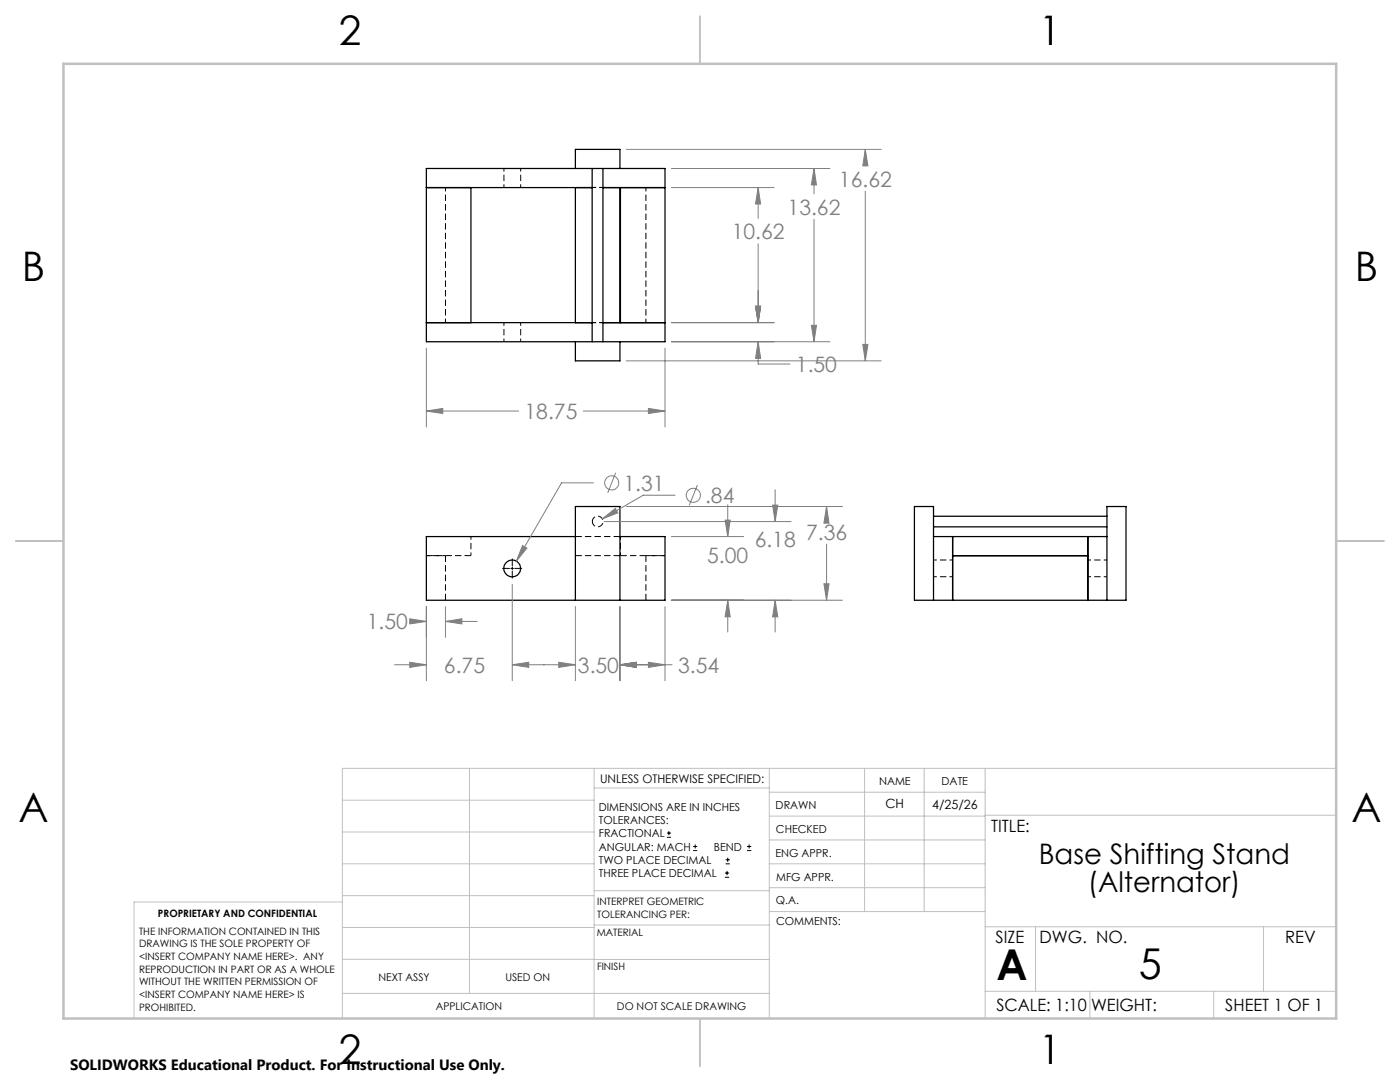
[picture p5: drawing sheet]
<svg xmlns="http://www.w3.org/2000/svg" width="279mm" height="216mm" viewBox="0 0 279 216" stroke-linecap="round" stroke-linejoin="round" font-family="sans-serif">
<path d="M85.1 110.9h8.9M88.9 119.8v-8.9M123.7 107.1h-8.9M123.7 110.9h-8.9M128.9 119.8v-8.9M132.7 110.9h-8.9" fill="none" stroke="#000" stroke-width=".2" stroke-dasharray="1.3 .6" stroke-linecap="butt"/>
<path d="M100.6 33.6v3.8M103.9 37.4v-3.8M100.6 64.4v3.8M103.9 68.2v-3.8M88.9 110.9h-3.8M94 107.1v3.8M123.8 107.1v3.8M128.9 110.9h3.8M186.3 115.1h3.8M190.1 111.7h-3.8M217.1 115.1h3.8M220.9 111.7h-3.8" fill="none" stroke="#000" stroke-width=".2" stroke-dasharray="1.3 .6" stroke-dashoffset=".6" stroke-linecap="butt"/>
<path d="M118.2 104.1a1.07 1.07 0 0 1 1.6-1 1.07 1.07 0 0 1 .1 1.8 1.07 1.07 0 0 1-1.7-.6v-.2" fill="none" stroke="#000" stroke-width=".2" stroke-dasharray="1.3 .6" stroke-dashoffset=".2" stroke-linecap="butt"/>
<g fill="none" stroke="#000" stroke-width=".25">
<path d="M85.1 33.6h47.6v34.6h-47.6zM85.1 37.4h33.1M94 37.4v27M114.8 33.6v-3.8h8.9v3.8M114.8 37.4v27M118.2 33.6v34.6M120.3 33.6v34.6M120.3 37.4h12.4M123.7 37.4v27M123.8 37.4v27M85.1 64.4h33.1M114.8 68.2v3.8h8.9v-3.8"/>
<path d="M120.3 64.4h12.4M114.8 107.1h-29.7v12.7h47.6v-12.7h-9M114.8 119.8v-18.7h8.9v18.7M186.3 107.1h34.6M186.3 119.8v-18.7h-3.8v18.7h42.2v-18.7h-3.8v18.7M186.3 105.1h34.6M186.3 103h34.6M190.1 107.1v12.7M190.1 110.9h27M217.1 107.1v12.7"/>
<circle cx="102.2" cy="113.4" r="1.67"/>
</g>
<path d="M88.9 37.4v27M118.2 37.4h2.1M120.3 37.4h-2.1M128.9 37.4v27M120.3 64.4h-2.1" fill="none" stroke="#000" stroke-width=".2" stroke-dasharray="1.3 .6" stroke-dashoffset=".5" stroke-linecap="butt"/>
<g fill="none" stroke="#808080" stroke-width=".2">
<path d="M125 29.8h50.9M134 33.6h31.6M134 37.4h20.5M151.3 37.4l.5 3.3h-1zM151.3 37.4v6.2M162.5 33.6l.4 3.3h-1zM162.5 33.6v5.1M172.7 29.8l.5 3.3h-1zM172.7 29.8v3.3M172.7 38.1v33.9M151.3 48.6v15.8M162.5 43.7v24.5"/>
<path d="M85.1 69.5v15.7M125 72h50.9M132.7 69.5v15.7M134 68.2h31.6M134 64.4h20.5M150.8 61.1h1l-.5 3.3zM151.3 68.2l.5 3.3h-1zM151.3 68.2v4.4h6.4M161.9 64.9h1l-.4 3.3zM172.2 68.7h1l-.5 3.3zM85.1 82l3.3-.5v1zM85.1 82h18.4"/>
<path d="M116.4 82h16.3M118.4 96.3h-6.3l-9.1 15.7M122.9 94.3l-1.6 4.1M129.4 81.5l3.3 .5-3.3 .5zM134.7 98.8h-6.3l-8.2 4.7M139.2 96.8l-1.7 4.1M154.7 97.7v6.4M102.2 116.6v19.2M104.3 108.9l.9 .5-2.2 2.6zM120.2 103.5l2.6-2 .5 .8zM120.5 104.1h37.4M125 101.1h43.1"/>
<path d="M134 119.8h34.1M134 107.1h14.4M144.7 103.8h1l-.5 3.3zM145.2 119.8l.5 3.3h-1zM145.2 100.7v6.4M145.2 119.8v6.3M154.2 100.8h1l-.5 3.3zM154.7 119.8l.5 3.3h-1zM154.7 119.8v6.3M164.4 116.5h1.1l-.5 3.3zM165 101.1l.5 3.3h-1.1zM165 101.1v2.4"/>
<path d="M165 108.6v11.2M78.7 132.6h6.4M81.8 123.5l3.3 .5-3.3 .5zM81.8 132.2l3.3 .4-3.3 .6zM82.6 124h2.5M85.1 121v14.8M88.9 124l3.3-.5v1zM88.9 121v6.2M88.9 124h6.3M102.2 132.6l3.3-.4v1zM102.2 132.6h12.6M111.5 132.2l3.3 .4-3.3 .6z"/>
<path d="M114.8 121v14.8M123.7 132.6l3.3-.4v1zM123.7 132.6h10.4M123.7 121v14.8M129.4 132.2l3.3 .4-3.3 .6zM132.7 121v14.8"/>
<circle cx="122.1" cy="96.4" r="1.4"/>
<circle cx="138.4" cy="98.8" r="1.42"/>
</g>
<g fill="none" stroke="#000" stroke-width=".2">
<path d="M100.3 113.4h1.4M102 113.4h.5M102.2 111.5v1.4M102.2 113.2v.5M102.2 113.9v1.5M102.7 113.4h1.4M133.1 167.1h.8M133.1 166.2h.8M133.5 165.8v.9M138.3 169.7h.8M138.3 168.9h.8M138.7 168.5v.8"/>
<path d="M144.7 175h.8M144.7 174.2h.8M144.8 172.4h.9M144.8 171.6h.9M145.1 173.8v.8M145.2 171.1v.9M149.1 169.7h.8M149.1 168.9h.8M149.5 168.5v.8"/>
</g>
<g fill="none" stroke="#c0c0c0" stroke-width=".2">
<path d="M68.3 159.7h50.3M93.7 153.3v44.9M118.6 153.3v49.9M118.6 157.2h34.9M153.5 153.3v49.9M153.5 158.1h43.1M172.5 153.3v28.6M184.4 153.3v28.6M196.6 153.3v49.9M266.7 153.3h-198.4v49.9M68.3 178.7h50.3M68.3 172.4h50.3"/>
<path d="M68.3 166h50.3M68.3 180h-41.6v23.2M118.6 177.7h35M153.5 167.6h43.1M153.5 162.8h43.1M153.5 172.4h43.1M153.5 177.1h43.1M196.6 162.7h70.1M68.3 198.2h85.2M68.3 191.4l85.2 .1M68.3 185.1h50.3M118.6 184.6h35"/>
<path d="M153.6 181.9h43M196.6 197.8h70.1M196.6 184.9h70.1M206.7 184.9v12.9M217.5 197.8v5.4M242.2 197.8v5.4M252.2 184.9v12.9"/>
</g>
<path d="M139.7 3.2v9.5M3.1 107.9h9.6M266.7 107.9h9.5M139.7 203.2v9.6" fill="none" stroke="#c0c0c0" stroke-width=".25"/>
<path d="M12.7 12.7h254v190.5h-254z" fill="none" stroke="#c0c0c0" stroke-width=".5"/>
<path d="M81.8 123.5l3.3 .5-3.3 .5zM88.9 124l3.3-.5v1zM102.2 132.6l3.3-.4v1zM81.8 132.2l3.3 .4-3.3 .6zM104.3 108.9l-1.3 3.1 2.2-2.6zM120.2 103.5l3.1-1.2-.5-.8zM123.7 132.6l3.3-.4v1zM129.4 132.2l3.3 .4-3.3 .6zM111.5 132.2l3.3 .4-3.3 .6zM123.7 132.6l3.3-.4v1zM145.2 119.8l.5 3.3h-1zM144.7 103.8h1l-.5 3.3zM165 101.1l.5 3.3h-1.1zM164.4 116.5h1.1l-.5 3.3zM154.2 100.8h1l-.5 3.3zM154.7 119.8l.5 3.3h-1zM129.4 81.5l3.3 .5-3.3 .5zM85.1 82l3.3-.5v1zM162.5 33.6l.4 3.3h-1zM161.9 64.9h1l-.4 3.3zM151.3 37.4l.5 3.3h-1zM150.8 61.1h1l-.5 3.3zM150.8 61.1h1l-.5 3.3zM151.3 68.2l.5 3.3h-1zM172.2 68.7h1l-.5 3.3zM172.7 29.8l.5 3.3h-1z" fill="#808080"/>
<g font-size="8.5">
<text x="198.9" y="195.5">A</text>
<text x="227.3" y="195.4">5</text>
</g>
<g font-size="8.1">
<text x="67.6" y="8.9">2</text>
<text x="207.3" y="8.9">1</text>
<text x="4.4" y="56.2">B</text>
<text x="270.4" y="56.2">B</text>
<text x="3.7" y="164.1">A</text>
<text x="269.7" y="164.1">A</text>
<text x="67.6" y="212.4">2</text>
<text x="207.3" y="212.4">1</text>
</g>
<g font-size="5.6">
<text x="207.3" y="172.3">Base Shifting Stand</text>
<text x="217.1" y="178">(Alternator)</text>
</g>
<g font-size="4.2" fill="#808080">
<text x="167.4" y="37.2">16.62</text>
<text x="146" y="47.7">10.62</text>
<text x="157.2" y="42.8">13.62</text>
<text x="158.8" y="74.2">1.50</text>
<text x="104.7" y="83.6">18.75</text>
<text x="124.4" y="97.9">1.31</text>
<text x="140.7" y="100.4">.84</text>
<text x="160.9" y="107.7">7.36</text>
<text x="141.1" y="112.4">5.00</text>
<text x="150.6" y="109.2">6.18</text>
<text x="73.2" y="125.6">1.50</text>
<text x="88.6" y="134.2">6.75</text>
<text x="115.3" y="134.2">3.50</text>
<text x="135.3" y="134.2">3.54</text>
</g>
<g font-size="3.4">
<text x="197.8" y="166">TITLE:</text>
<text x="198.7" y="188.1">SIZE</text>
<text x="207.5" y="188.1">DWG. NO.</text>
<text x="256.5" y="188.2">REV</text>
<text x="198.8" y="201.7">SCALE: 1:10</text>
<text x="217.7" y="201.8">WEIGHT:</text>
<text x="244.5" y="201.7">SHEET 1 OF 1</text>
</g>
<text font-size="3" x="14" y="213.5">SOLIDWORKS Educational Product. For Instructional Use Only.</text>
<g font-size="2.5">
<text x="176.7" y="161.3">CH</text>
<text x="186" y="161.4">4/25/26</text>
</g>
<text font-size="2.4" x="119.8" y="156.2">UNLESS OTHERWISE SPECIFIED:</text>
<g font-size="2.2">
<text x="119.5" y="161.8">DIMENSIONS ARE IN INCHES</text>
<text x="154.8" y="161.4">DRAWN</text>
<text x="175.4" y="156.6">NAME</text>
<text x="187.9" y="156.7">DATE</text>
<text x="119.5" y="164.4">TOLERANCES:</text>
<text x="119.5" y="167.1">FRACTIONAL</text>
<text x="154.9" y="166.3">CHECKED</text>
<text x="119.5" y="169.7">ANGULAR: MACH</text>
<text x="119.5" y="172.4">TWO PLACE DECIMAL</text>
<text x="142.5" y="169.7">BEND</text>
<text x="154.8" y="170.9">ENG APPR.</text>
<text x="119.5" y="175">THREE PLACE DECIMAL</text>
<text x="154.9" y="175.7">MFG APPR.</text>
<text x="154.9" y="180.4">Q.A.</text>
<text x="154.9" y="184.6">COMMENTS:</text>
</g>
<g font-size="2.1">
<text x="75.5" y="195.7">NEXT ASSY</text>
<text x="100.9" y="195.7">USED ON</text>
<text x="86.9" y="201.5">APPLICATION</text>
<text x="123.1" y="201.6">DO NOT SCALE DRAWING</text>
</g>
<g font-size="2">
<text x="31.5" y="182.9">PROPRIETARY AND CONFIDENTIAL</text>
<text x="119.2" y="180.6">INTERPRET GEOMETRIC</text>
<text x="119.2" y="183.1">TOLERANCING PER:</text>
<text x="27.8" y="186.5">THE INFORMATION CONTAINED IN THIS</text>
<text x="27.8" y="189">DRAWING IS THE SOLE PROPERTY OF</text>
<text x="27.8" y="191.6">&lt;INSERT COMPANY NAME HERE&gt;. ANY</text>
<text x="119.1" y="186.7">MATERIAL</text>
<text x="27.8" y="194.1">REPRODUCTION IN PART OR AS A WHOLE</text>
<text x="27.8" y="196.6">WITHOUT THE WRITTEN PERMISSION OF</text>
<text x="119.1" y="193.5">FINISH</text>
<text x="27.8" y="199.1">&lt;INSERT COMPANY NAME HERE&gt; IS</text>
<text x="27.8" y="201.7">PROHIBITED.</text>
</g>
</svg>
